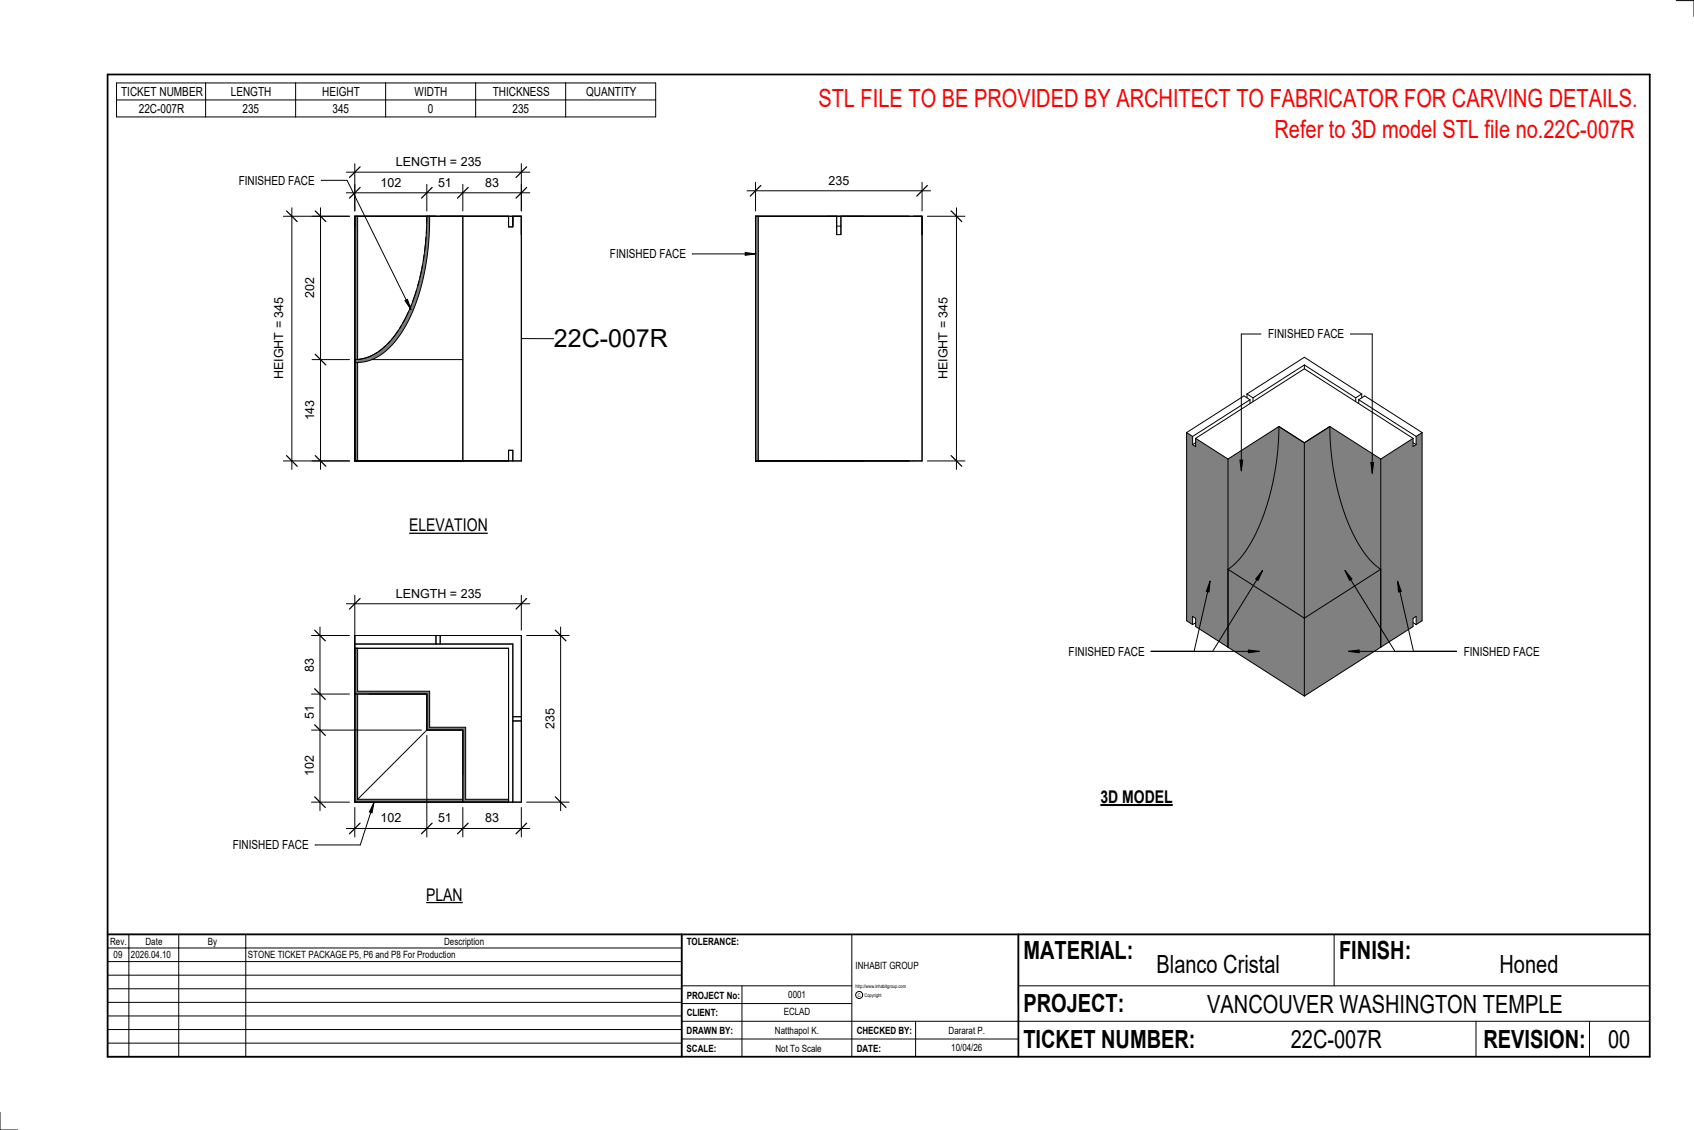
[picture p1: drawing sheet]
<svg xmlns="http://www.w3.org/2000/svg" width="914mm" height="610mm" viewBox="0 0 914 610" stroke-linecap="round" stroke-linejoin="round" font-family="sans-serif">
<g fill="#808080">
<path d="M663 307l41 26v43l-41-27z"/>
<path d="M690 230l14 9v94l-41-26a65 65 0 0 0 21-35l5-21z"/>
<path d="M704 333l41-26v42l-41 27z"/>
<path d="M704 239l14-9a128 128 0 0 0 18 67l4 6 5 4-41 26z"/>
<path d="M641 233l3 2v5l1 1v-5l18 12v101l-18-11v-4l-1-1v4l-3-2z"/>
<path d="M663 248l27-18a128 128 0 0 1-18 67l-4 6-5 4z"/>
<path d="M718 230l27 18v59a61 61 0 0 1-20-32l-3-12-3-12z"/>
<path d="M745 248l18-12v5l1-1v-5l4-2v102l-4 2v-4l-1 1v4l-18 11z"/>
</g>
<g fill="none" stroke="#000" stroke-width=".54">
<path d="M704 197v2M704 199l59 37M704 199l-59 37M704 197l-28 18M704 197l28 18M673 213l31-20 31 20M673 213l3 2M673 213v2M675 216l-31 19M675 216l-4-2-30 19M675 216v2M676 215v2"/>
<path d="M732 215v2M733 216l4-2 31 19M733 216l31 19M733 216v2M735 213l-3 2M735 213v2M641 233v102l3 2M641 233l3 2M644 235v5M645 236l18 12M645 236v5l-1-1M645 239l-1 1"/>
<path d="M690 230a128 128 0 0 1-18 68l-4 5-5 4 41 26M690 230l14 9M690 230l-27 18M704 239v94M718 230a128 128 0 0 0 18 68l4 5 5 4-41 26M718 230l-14 9M718 230l27 18M763 236l-18 12M763 236v5l1-1M763 239l1 1M764 235v5M768 233v102l-4 2"/>
<path d="M768 233l-4 2M663 248v101M745 248v101M644 337v-4l1 1v4l59 38M645 336l-1 1M704 333v43M763 336l1 1M764 337v-4l-1 1v4l-59 38"/>
</g>
<path d="M408 117h1v132h-1z" fill="#7c7c7c"/>
<path d="M408 117h90v132h-90zM409 117v132M452 117v10h2v-10M452 122h2" fill="none" stroke="#000" stroke-width=".54"/>
<g fill="#7c7c7c">
<path d="M230 117h2a117 117 0 0 1-16 63 29 29 0 0 1-24 15v-1a31 31 0 0 0 24-18 119 119 0 0 0 14-59z"/>
<path d="M192 195v54h1v-53zM192 117v77h1v-77z"/>
</g>
<g fill="none" stroke="#000" stroke-width=".54">
<path d="M192 117h89v132h-89zM193 117v77M232 117a117 117 0 0 1-16 63 29 29 0 0 1-24 15M275 117v5h2v-5M229 138l-1 3M230 128l-1 7M230 123v3M230 120v-3a112 112 0 0 1-17 64 28 28 0 0 1-21 13M225 156l-2 7M226 152l-1 3M228 143l-1 7M215 178l-4 5"/>
<path d="M217 175l-1 2M220 169l-3 5M222 164l-1 3M193 196v53M194 194h-1M201 194h49v-77v132M201 191l-6 3M204 190l-2 1M208 186l-4 4M211 184l-2 2M275 249v-6h2v6"/>
</g>
<g fill="#7c7c7c">
<path d="M192 374h1v57h57v2h-58z"/>
<path d="M192 350h1v23h39v19h19v39h24v2h-25v-39h-20v-20h-38z"/>
</g>
<g fill="none" stroke="#000" stroke-width=".54">
<path d="M408 98v16M498 98v16M403 103h99M192 343h89v90h-89zM192 350h83v83M192 347h85v86M193 350v23h39v19h19v39h24M235 343v4M238 343v4M192 374h38M193 374v57M193 374h37"/>
<path d="M230 374v20M230 394l-37 37M230 394h20M250 394v37M250 394v39M277 389h4M277 387h4M193 431h57"/>
</g>
<path d="M411 100l-6 6M501 100l-6 6" fill="none" stroke="#000" stroke-width=".67"/>
<path d="M447 94h11v7h-11z" fill="#fff"/>
<path d="M501 117h20M516 112v141M501 249h20" fill="none" stroke="#000" stroke-width=".54"/>
<path d="M513 114l6 6M513 246l6 6" fill="none" stroke="#000" stroke-width=".67"/>
<path d="M505 161h8v44h-8z" fill="#fff"/>
<path d="M192 99v15M230 99v15M250 99v15M281 99v15M187 104h99" fill="none" stroke="#000" stroke-width=".54"/>
<path d="M194 101l-5 6M233 101l-5 6M253 101l-6 6M284 101l-5 6" fill="none" stroke="#000" stroke-width=".67"/>
<g fill="#fff">
<path d="M205 95h11v7h-11z"/>
<path d="M236 95h8v7h-8z"/>
<path d="M262 95h7v7h-7z"/>
</g>
<path d="M187 93h99M192 88v26M281 88v26" fill="none" stroke="#000" stroke-width=".54"/>
<path d="M194 90l-5 6M284 90l-5 6" fill="none" stroke="#000" stroke-width=".67"/>
<path d="M214 83h45v8h-45z" fill="#fff"/>
<path d="M168 117h21M173 112v141M168 194h21M168 249h21" fill="none" stroke="#000" stroke-width=".54"/>
<path d="M170 114l6 6M170 191l6 6M170 246l6 6" fill="none" stroke="#000" stroke-width=".67"/>
<g fill="#fff">
<path d="M164 150h7v11h-7z"/>
<path d="M164 216h7v11h-7z"/>
</g>
<path d="M153 117h36M158 112v141M153 249h36" fill="none" stroke="#000" stroke-width=".54"/>
<path d="M155 114l5 6M155 246l5 6" fill="none" stroke="#000" stroke-width=".67"/>
<path d="M147 161h7v44h-7z" fill="#fff"/>
<path d="M281 183h18" fill="none" stroke="#000" stroke-width=".54"/>
<path d="M299 175h62v15h-62z" fill="#fff"/>
<path d="M230 397v55M192 436v16M250 436v16M281 436v16M187 447h99" fill="none" stroke="#000" stroke-width=".54"/>
<path d="M194 444l-5 6M233 444l-5 6M253 444l-6 6M284 444l-5 6" fill="none" stroke="#000" stroke-width=".67"/>
<g fill="#fff">
<path d="M205 438h11v7h-11z"/>
<path d="M236 438h8v7h-8z"/>
<path d="M262 438h7v7h-7z"/>
</g>
<path d="M187 326h99M192 321v51M281 321v19" fill="none" stroke="#000" stroke-width=".54"/>
<path d="M194 323l-5 6M284 323l-5 6" fill="none" stroke="#000" stroke-width=".67"/>
<path d="M214 316h45v8h-45z" fill="#fff"/>
<path d="M303 338v99M284 343h23M284 433h23" fill="none" stroke="#000" stroke-width=".54"/>
<path d="M300 340l5 6M300 430l5 6" fill="none" stroke="#000" stroke-width=".67"/>
<path d="M293 382h8v11h-8z" fill="#fff"/>
<path d="M173 338v99M168 343h21M168 374h21M168 394h60M168 433h21" fill="none" stroke="#000" stroke-width=".54"/>
<path d="M170 340l6 6M170 372l6 5M170 391l6 6M170 430l6 6" fill="none" stroke="#000" stroke-width=".67"/>
<g fill="#fff">
<path d="M163 408h8v11h-8z"/>
<path d="M163 380h8v8h-8z"/>
<path d="M163 355h8v7h-8z"/>
</g>
<g fill="none" stroke="#000" stroke-width=".54">
<path d="M905 0h9v9M460 504v66M720 504v28M891 504h-341v37M368 532h92M401 532v38M550 532h341M368 551h523M368 541h92M494 551v19M797 551v19M858 551v19"/>
<path d="M368 561h182M0 600v10h10"/>
<circle cx="464" cy="537" r="1.9"/>
</g>
<path d="M58 40h833v530h-833zM58 504h833M368 504v66M550 504v66" fill="none" stroke="#000" stroke-width=".96"/>
<g fill="#fff">
<path d="M652 534h192v15h-192z"/>
<path d="M513 562h17v6h-17z"/>
<path d="M425 533h10v6h-10z"/>
<path d="M423 543h15v6h-15z"/>
<path d="M418 553h24v6h-24z"/>
<path d="M624 513h68v15h-68z"/>
<path d="M809 513h33v15h-33z"/>
<path d="M512 553h20v6h-20z"/>
<path d="M697 553h49v15h-49z"/>
<path d="M442 45h443v16h-443z"/>
<path d="M868 553h12v15h-12z"/>
<path d="M61 512h5v6h-5z"/>
</g>
<path d="M58 504h310v66h-310zM58 519h310M58 511h310M70 504v66M96 504v66M133 504v66M58 533h310M58 526h310M58 555h310M58 548h310M58 541h310M58 563h310" fill="none" stroke="#000" stroke-width=".54"/>
<path d="M221 278h42v11h-42z" fill="#fff"/>
<path d="M221 288h42" fill="none" stroke="#000" stroke-width=".69" stroke-linecap="butt"/>
<path d="M230 477h20v11h-20z" fill="#fff"/>
<path d="M230 487h20" fill="none" stroke="#000" stroke-width=".69" stroke-linecap="butt"/>
<path d="M594 424h39v12h-39z" fill="#fff"/>
<path d="M594 434h39" fill="none" stroke="#000" stroke-width="1.1" stroke-linecap="butt"/>
<path d="M688 62h196v15h-196z" fill="#fff"/>
<path d="M202 433l-1 6-2-1zM202 433l-8 23h-24" fill="none" stroke="#000" stroke-width=".54"/>
<path d="M202 433l-1 6-2-1z" fill="#000"/>
<path d="M126 452h40v8h-40z" fill="#fff"/>
<path d="M374 137h34M402 136l6 1-6 1z" fill="none" stroke="#000" stroke-width=".54"/>
<path d="M402 136l6 1-6 1z" fill="#000"/>
<path d="M329 133h41v8h-41z" fill="#fff"/>
<path d="M63 45h291v18h-291zM63 54h291M111 45v18M160 45v18M208 45v18M257 45v18M305 45v18M173 97h14l35 70M219 162l1-1 2 6z" fill="none" stroke="#000" stroke-width=".54"/>
<path d="M219 162l1-1 2 6z" fill="#000"/>
<path d="M129 94h40v7h-40z" fill="#fff"/>
<path d="M653 314v5h-2zM653 314l-8 37M681 308l-2 5-1-1zM681 308l-26 43M621 351h59M674 351h6l-6 1z" fill="none" stroke="#000" stroke-width=".54"/>
<path d="M653 314v5h-2zM681 308l-2 5-1-1zM674 351h6l-6 1z" fill="#000"/>
<path d="M577 348h40v7h-40z" fill="#fff"/>
<path d="M681 180h-11v74M729 180h12v75M669 248h2l-1 6zM740 250h1v5z" fill="none" stroke="#000" stroke-width=".54"/>
<path d="M669 248h2l-1 6zM740 250h1v5z" fill="#000"/>
<path d="M685 177h40v7h-40z" fill="#fff"/>
<path d="M726 308l4 4-2 1zM754 314l2 5h-1zM728 351h6v1z" fill="#000"/>
<path d="M726 308l4 4-2 1zM726 308l27 43M754 314l2 5h-1zM754 314l9 37M728 351h6v1zM728 351h58" fill="none" stroke="#000" stroke-width=".54"/>
<path d="M790 348h41v7h-41z" fill="#fff"/>
<g font-size="13.5" fill="#f00">
<text x="442" y="58">STL FILE TO BE PROVIDED BY ARCHITECT TO FABRICATOR FOR CARVING DETAILS.</text>
<text x="688" y="75">Refer to 3D model STL file no.22C-007R</text>
</g>
<g font-size="13.5">
<text x="299" y="187">22C-007R</text>
<text x="552" y="517">MATERIAL:</text>
<text x="723" y="517">FINISH:</text>
<text x="624" y="525">Blanco Cristal</text>
<text x="809" y="525">Honed</text>
<text x="552" y="546">PROJECT:</text>
<text x="652" y="546">VANCOUVER WASHINGTON TEMPLE</text>
<text x="552" y="565">TICKET NUMBER:</text>
<text x="697" y="565">22C-007R</text>
<text x="801" y="565">REVISION:</text>
<text x="868" y="565">00</text>
</g>
<g font-size="9.4">
<text x="221" y="287">ELEVATION</text>
<text x="594" y="433">3D MODEL</text>
<text x="230" y="486">PLAN</text>
</g>
<g font-size="6.7">
<text x="65" y="52">TICKET NUMBER</text>
<text x="125" y="52">LENGTH</text>
<text x="174" y="52">HEIGHT</text>
<text x="224" y="52">WIDTH</text>
<text x="266" y="52">THICKNESS</text>
<text x="316" y="52">QUANTITY</text>
<text x="75" y="61">22C-007R</text>
<text x="131" y="61">235</text>
<text x="179" y="61">345</text>
<text x="231" y="61">0</text>
<text x="277" y="61">235</text>
<text x="214" y="90">LENGTH = 235</text>
<text x="129" y="100">FINISHED FACE</text>
<text x="205" y="101">102</text>
<text x="236" y="101">51</text>
<text x="262" y="101">83</text>
<text x="447" y="100">235</text>
<text x="329" y="139">FINISHED FACE</text>
<text x="170" y="161" transform="rotate(-90 170 161)">202</text>
<text x="685" y="183">FINISHED FACE</text>
<text x="153" y="205" transform="rotate(-90 153 205)">HEIGHT = 345</text>
<text x="511" y="205" transform="rotate(-90 511 205)">HEIGHT = 345</text>
<text x="170" y="227" transform="rotate(-90 170 227)">143</text>
<text x="214" y="322">LENGTH = 235</text>
<text x="577" y="354">FINISHED FACE</text>
<text x="790" y="354">FINISHED FACE</text>
<text x="169" y="362" transform="rotate(-90 169 362)">83</text>
<text x="169" y="388" transform="rotate(-90 169 388)">51</text>
<text x="299" y="393" transform="rotate(-90 299 393)">235</text>
<text x="169" y="419" transform="rotate(-90 169 419)">102</text>
<text x="205" y="444">102</text>
<text x="236" y="444">51</text>
<text x="262" y="444">83</text>
<text x="126" y="458">FINISHED FACE</text>
</g>
<g font-size="5.4">
<text x="59" y="510">Rev.</text>
<text x="79" y="510">Date</text>
<text x="112" y="510">By</text>
<text x="240" y="510">Description</text>
<text x="371" y="510">TOLERANCE:</text>
<text x="61" y="517">09</text>
<text x="71" y="517">2026.04.10</text>
<text x="134" y="517">STONE TICKET PACKAGE P5, P6 and P8 For Production</text>
<text x="462" y="523">INHABIT GROUP</text>
<text x="371" y="539">PROJECT No:</text>
<text x="425" y="538">0001</text>
<text x="371" y="548">CLIENT:</text>
<text x="423" y="548">ECLAD</text>
<text x="371" y="558">DRAWN BY:</text>
<text x="418" y="558">Natthapol K.</text>
<text x="462" y="558">CHECKED BY:</text>
<text x="512" y="558">Dararat P.</text>
<text x="371" y="567">SCALE:</text>
<text x="419" y="567">Not To Scale</text>
<text x="462" y="567">DATE:</text>
<text x="513" y="567">10/04/26</text>
</g>
<g font-size="2.7">
<text x="462" y="533">http://www.inhabitgroup.com</text>
<text x="463" y="538">C</text>
<text x="467" y="538">Copyright</text>
</g>
</svg>
